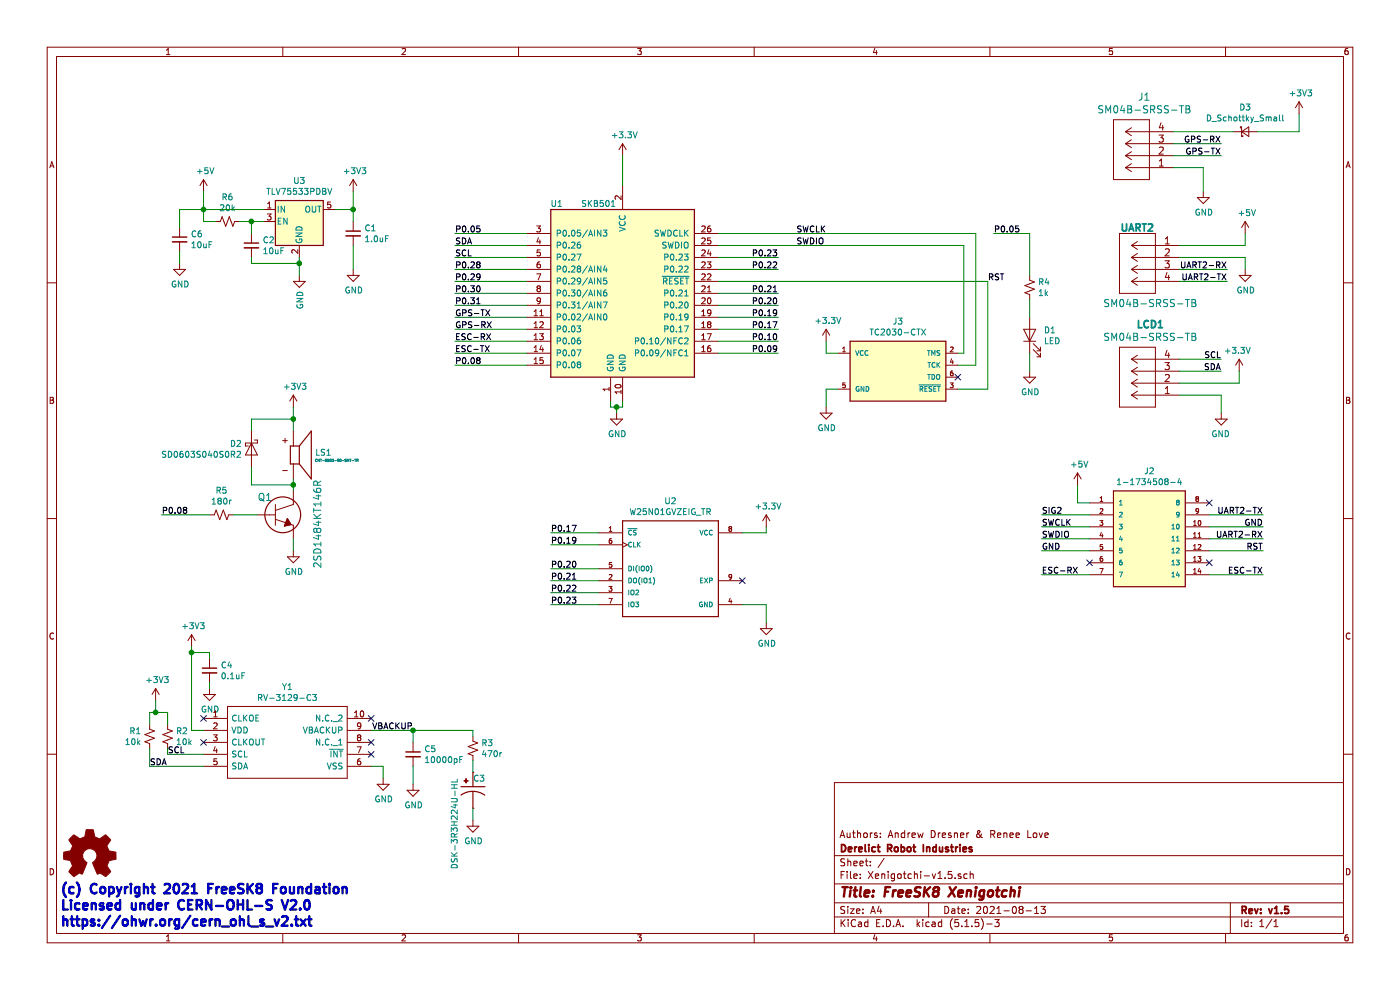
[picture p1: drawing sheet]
EESchema Schematic File Version 4
EELAYER 30 0
EELAYER END
$Descr A4 11693 8268
encoding utf-8
Sheet 1 1
Title "FreeSK8 Xenigotchi"
Date "2021-08-13"
Rev "v1.5"
Comp "Derelict Robot Industries"
Comment1 "Authors: Andrew Dresner & Renee Love"
Comment2 ""
Comment3 ""
Comment4 ""
$EndDescr
$Comp
L power:GND #PWR021
U 1 1
P 6900 3400
F 0 "#PWR021" H 6900 3150 50  0001 C CNN
F 1 "GND" H 6905 3227 50  0000 C CNN
F 2 "" H 6900 3400 50  0001 C CNN
F 3 "" H 6900 3400 50  0001 C CNN
	1    6900 3400
	1    0    0    -1  
$EndComp
Text Label 6650 2050 0    50   ~ 0
SWDIO
Text Label 6650 1950 0    50   ~ 0
SWCLK
$Comp
L power:+3.3V #PWR020
U 1 1
P 6900 2850
F 0 "#PWR020" H 6900 2700 50  0001 C CNN
F 1 "+3.3V" H 6915 3023 50  0000 C CNN
F 2 "" H 6900 2850 50  0001 C CNN
F 3 "" H 6900 2850 50  0001 C CNN
	1    6900 2850
	1    0    0    -1  
$EndComp
Wire Wire Line
	8050 2950 8000 2950
Wire Wire Line
	8150 3050 8000 3050
$Comp
L Xenigotchi-v1.3-rescue:CMT-8503-90-SMT-TR-CMT-8503-90-SMT-TR LS1
U 1 1
P 2450 3800
F 0 "LS1" H 2630 3822 50  0000 L CNN
F 1 "CMT-8503-90-SMT-TR" H 2630 3755 20  0000 L CNN
F 2 "CMT-8503-90-SMT-TR:XDCR_CMT-8503-90-SMT-TR" H 2450 3800 50  0001 L BNN
F 3 "https://www.digikey.com/product-detail/en/cui-devices/CMT-8503-90-SMT-TR/102-CMT-8503-90-SMT-CT-ND/10326248" H 2450 3800 50  0001 L BNN
F 4 "1.0" H 2450 3800 50  0001 L BNN "Field4"
F 5 "Manufacturer Recommendations" H 2450 3800 50  0001 L BNN "Field5"
F 6 "3.00mm" H 2450 3800 50  0001 L BNN "Field6"
	1    2450 3800
	1    0    0    -1  
$EndComp
$Comp
L power:GND #PWR026
U 1 1
P 2450 4600
F 0 "#PWR026" H 2450 4350 50  0001 C CNN
F 1 "GND" H 2455 4427 50  0000 C CNN
F 2 "" H 2450 4600 50  0001 C CNN
F 3 "" H 2450 4600 50  0001 C CNN
	1    2450 4600
	1    0    0    -1  
$EndComp
$Comp
L power:+5V #PWR019
U 1 1
P 9000 4050
F 0 "#PWR019" H 9000 3900 50  0001 C CNN
F 1 "+5V" H 9015 4223 50  0000 C CNN
F 2 "" H 9000 4050 50  0001 C CNN
F 3 "" H 9000 4050 50  0001 C CNN
	1    9000 4050
	1    0    0    -1  
$EndComp
$Comp
L power:+3V3 #PWR06
U 1 1
P 1600 5400
F 0 "#PWR06" H 1600 5250 50  0001 C CNN
F 1 "+3V3" H 1615 5573 50  0000 C CNN
F 2 "" H 1600 5400 50  0001 C CNN
F 3 "" H 1600 5400 50  0001 C CNN
	1    1600 5400
	1    0    0    -1  
$EndComp
$Comp
L power:GND #PWR011
U 1 1
P 3200 6500
F 0 "#PWR011" H 3200 6250 50  0001 C CNN
F 1 "GND" H 3205 6327 50  0000 C CNN
F 2 "" H 3200 6500 50  0001 C CNN
F 3 "" H 3200 6500 50  0001 C CNN
	1    3200 6500
	1    0    0    -1  
$EndComp
$Comp
L Xenigotchi-v1.3-rescue:AB-RTCMC-32.768kHz-EOZ9-S3-DBT-SamacSys_Parts Y1
U 1 1
P 1700 6000
F 0 "Y1" H 2400 6265 50  0000 C CNN
F 1 "RV-3129-C3" H 2400 6174 50  0000 C CNN
F 2 "SamacSys_Parts:ABRTCMC32768kHzEOZ9S3DBT" H 2950 6100 50  0001 L CNN
F 3 "https://componentsearchengine.com/Datasheets/1/AB-RTCMC-32.768kHz-EOZ9-S3-DBT.pdf" H 2950 6000 50  0001 L CNN
F 4 "Real Time Clock HH:MM:SS 12/24 hour Wk DD Alarm/Tmr I2C" H 2950 5900 50  0001 L CNN "Description"
F 5 "0.9" H 2950 5800 50  0001 L CNN "Height"
F 6 "815-ABMC-327EOZ9S3DB" H 2950 5700 50  0001 L CNN "Mouser Part Number"
F 7 "https://www.mouser.com/Search/Refine.aspx?Keyword=815-ABMC-327EOZ9S3DB" H 2950 5600 50  0001 L CNN "Mouser Price/Stock"
F 8 "ABRACON" H 2950 5500 50  0001 L CNN "Manufacturer_Name"
F 9 "AB-RTCMC-32.768kHz-EOZ9-S3-DBT" H 2950 5400 50  0001 L CNN "Manufacturer_Part_Number"
	1    1700 6000
	1    0    0    -1  
$EndComp
Wire Wire Line
	3100 6400 3200 6400
Wire Wire Line
	3200 6400 3200 6500
NoConn ~ 3100 6200
NoConn ~ 3100 6000
Wire Wire Line
	1700 6300 1400 6300
Wire Wire Line
	1700 6100 1600 6100
Wire Wire Line
	1600 6100 1600 5450
NoConn ~ 1700 6000
NoConn ~ 1700 6200
NoConn ~ 3100 6300
Text Label 1400 6300 0    50   ~ 0
SCL
Wire Wire Line
	3100 6100 3450 6100
Text Label 3450 6100 2    50   ~ 0
VBACKUP
$Comp
L Xenigotchi-v1.3-rescue:DSK-3R3H224U-HL-DSK-3R3H224U-HL C3
U 1 1
P 3950 6650
F 0 "C3" V 3800 6650 50  0000 L CNN
F 1 "DSK-3R3H224U-HL" H 3800 6500 50  0000 L CNN
F 2 "DSK-3R3H224U-HL:CAP_DSK-3R3H224U-HL" H 3950 6650 50  0001 L BNN
F 3 "Unavailable" H 3950 6650 50  0001 L BNN
F 4 "DSK-3R3H224U-HL" H 3950 6650 50  0001 L BNN "Field4"
F 5 "None" H 3950 6650 50  0001 L BNN "Field5"
F 6 "Elna America" H 3950 6650 50  0001 L BNN "Field6"
F 7 "DSK Series 0.22 F 3.3 V ±30 % Coin Cell Aluminum Electrolytic Dynacap Capacitor" H 3950 6650 50  0001 L BNN "Field7"
F 8 "Coin Wide Terminals - Opposite Sides  Elna" H 3950 6650 50  0001 L BNN "Field8"
	1    3950 6650
	0    1    1    0   
$EndComp
Wire Wire Line
	3950 6750 3950 6850
$Comp
L power:GND #PWR07
U 1 1
P 3950 6850
F 0 "#PWR07" H 3950 6600 50  0001 C CNN
F 1 "GND" H 3955 6677 50  0000 C CNN
F 2 "" H 3950 6850 50  0001 C CNN
F 3 "" H 3950 6850 50  0001 C CNN
	1    3950 6850
	1    0    0    -1  
$EndComp
Wire Wire Line
	3950 6450 3950 6350
$Comp
L Device:R_Small_US R3
U 1 1
P 3950 6250
F 0 "R3" H 4018 6296 50  0000 L CNN
F 1 "470r" H 4018 6205 50  0000 L CNN
F 2 "Resistor_SMD:R_0603_1608Metric" H 3950 6250 50  0001 C CNN
F 3 "~" H 3950 6250 50  0001 C CNN
	1    3950 6250
	1    0    0    -1  
$EndComp
Wire Wire Line
	3450 6100 3450 6200
$Comp
L Device:C_Small C5
U 1 1
P 3450 6300
F 0 "C5" H 3542 6346 50  0000 L CNN
F 1 "10000pF" H 3542 6255 50  0000 L CNN
F 2 "Capacitor_SMD:C_0603_1608Metric" H 3450 6300 50  0001 C CNN
F 3 "~" H 3450 6300 50  0001 C CNN
	1    3450 6300
	1    0    0    -1  
$EndComp
Wire Wire Line
	3450 6400 3450 6550
$Comp
L power:GND #PWR09
U 1 1
P 3450 6550
F 0 "#PWR09" H 3450 6300 50  0001 C CNN
F 1 "GND" H 3455 6377 50  0000 C CNN
F 2 "" H 3450 6550 50  0001 C CNN
F 3 "" H 3450 6550 50  0001 C CNN
	1    3450 6550
	1    0    0    -1  
$EndComp
Wire Wire Line
	1700 6400 1250 6400
Text Label 1250 6400 0    50   ~ 0
SDA
$Comp
L power:+3V3 #PWR02
U 1 1
P 1300 5850
F 0 "#PWR02" H 1300 5700 50  0001 C CNN
F 1 "+3V3" H 1315 6023 50  0000 C CNN
F 2 "" H 1300 5850 50  0001 C CNN
F 3 "" H 1300 5850 50  0001 C CNN
	1    1300 5850
	1    0    0    -1  
$EndComp
$Comp
L Device:R_Small_US R1
U 1 1
P 1250 6150
F 0 "R1" H 1182 6196 50  0000 R CNN
F 1 "10k" H 1182 6105 50  0000 R CNN
F 2 "Resistor_SMD:R_0603_1608Metric" H 1250 6150 50  0001 C CNN
F 3 "~" H 1250 6150 50  0001 C CNN
	1    1250 6150
	1    0    0    -1  
$EndComp
$Comp
L Device:R_Small_US R2
U 1 1
P 1400 6150
F 0 "R2" H 1468 6196 50  0000 L CNN
F 1 "10k" H 1468 6105 50  0000 L CNN
F 2 "Resistor_SMD:R_0603_1608Metric" H 1400 6150 50  0001 C CNN
F 3 "~" H 1400 6150 50  0001 C CNN
	1    1400 6150
	1    0    0    -1  
$EndComp
Wire Wire Line
	1250 6400 1250 6250
Wire Wire Line
	1400 6300 1400 6250
Wire Wire Line
	1250 6050 1250 5950
Wire Wire Line
	1250 5950 1300 5950
Wire Wire Line
	1400 5950 1400 6050
Wire Wire Line
	1300 5850 1300 5950
Connection ~ 1300 5950
Wire Wire Line
	1300 5950 1400 5950
Wire Wire Line
	10850 1100 10850 950 
Wire Wire Line
	9800 1400 10050 1400
Wire Wire Line
	10050 1400 10050 1600
$Comp
L power:GND #PWR030
U 1 1
P 10050 1600
F 0 "#PWR030" H 10050 1350 50  0001 C CNN
F 1 "GND" H 10055 1427 50  0000 C CNN
F 2 "" H 10050 1600 50  0001 C CNN
F 3 "" H 10050 1600 50  0001 C CNN
	1    10050 1600
	1    0    0    -1  
$EndComp
$Comp
L power:+3V3 #PWR029
U 1 1
P 10850 950
F 0 "#PWR029" H 10850 800 50  0001 C CNN
F 1 "+3V3" H 10865 1123 50  0000 C CNN
F 2 "" H 10850 950 50  0001 C CNN
F 3 "" H 10850 950 50  0001 C CNN
	1    10850 950 
	1    0    0    -1  
$EndComp
Wire Wire Line
	9800 1200 10200 1200
Wire Wire Line
	9800 1300 10200 1300
Text Label 10200 1300 2    50   ~ 0
GPS-TX
Text Label 10200 1200 2    50   ~ 0
GPS-RX
$Comp
L power:GND #PWR010
U 1 1
P 2500 2300
F 0 "#PWR010" H 2500 2050 50  0001 C CNN
F 1 "GND" V 2505 2172 50  0000 R CNN
F 2 "" H 2500 2300 50  0001 C CNN
F 3 "" H 2500 2300 50  0001 C CNN
	1    2500 2300
	1    0    0    -1  
$EndComp
$Comp
L power:GND #PWR013
U 1 1
P 1500 2200
F 0 "#PWR013" H 1500 1950 50  0001 C CNN
F 1 "GND" H 1505 2027 50  0000 C CNN
F 2 "" H 1500 2200 50  0001 C CNN
F 3 "" H 1500 2200 50  0001 C CNN
	1    1500 2200
	1    0    0    -1  
$EndComp
$Comp
L power:GND #PWR03
U 1 1
P 2950 2250
F 0 "#PWR03" H 2950 2000 50  0001 C CNN
F 1 "GND" H 2955 2077 50  0000 C CNN
F 2 "" H 2950 2250 50  0001 C CNN
F 3 "" H 2950 2250 50  0001 C CNN
	1    2950 2250
	1    0    0    -1  
$EndComp
Wire Wire Line
	1500 1750 1500 1900
Wire Wire Line
	1700 1750 1700 1600
$Comp
L Device:C_Small C2
U 1 1
P 2100 2050
F 0 "C2" H 2192 2096 50  0000 L CNN
F 1 "10uF" H 2192 2005 50  0000 L CNN
F 2 "Capacitor_SMD:C_0805_2012Metric" H 2100 2050 50  0001 C CNN
F 3 "~" H 2100 2050 50  0001 C CNN
	1    2100 2050
	1    0    0    -1  
$EndComp
$Comp
L Device:C_Small C1
U 1 1
P 2950 1950
F 0 "C1" H 3042 1996 50  0000 L CNN
F 1 "1.0uF" H 3042 1905 50  0000 L CNN
F 2 "Capacitor_SMD:C_0603_1608Metric" H 2950 1950 50  0001 C CNN
F 3 "~" H 2950 1950 50  0001 C CNN
	1    2950 1950
	1    0    0    -1  
$EndComp
$Comp
L Device:C_Small C6
U 1 1
P 1500 2000
F 0 "C6" H 1592 2046 50  0000 L CNN
F 1 "10uF" H 1592 1955 50  0000 L CNN
F 2 "Capacitor_SMD:C_0805_2012Metric" H 1500 2000 50  0001 C CNN
F 3 "~" H 1500 2000 50  0001 C CNN
	1    1500 2000
	1    0    0    -1  
$EndComp
$Comp
L power:+3V3 #PWR01
U 1 1
P 2950 1600
F 0 "#PWR01" H 2950 1450 50  0001 C CNN
F 1 "+3V3" H 2965 1773 50  0000 C CNN
F 2 "" H 2950 1600 50  0001 C CNN
F 3 "" H 2950 1600 50  0001 C CNN
	1    2950 1600
	1    0    0    -1  
$EndComp
$Comp
L power:+5V #PWR014
U 1 1
P 1700 1600
F 0 "#PWR014" H 1700 1450 50  0001 C CNN
F 1 "+5V" H 1715 1773 50  0000 C CNN
F 2 "" H 1700 1600 50  0001 C CNN
F 3 "" H 1700 1600 50  0001 C CNN
	1    1700 1600
	1    0    0    -1  
$EndComp
$Comp
L Xenigotchi-v1.3-rescue:W25N01GVZEIG_TR-W25N01GVZEIG_TR U2
U 1 1
P 5600 4750
F 0 "U2" H 5600 5317 50  0000 C CNN
F 1 "W25N01GVZEIG_TR" H 5600 5226 50  0000 C CNN
F 2 "W25N01GVZEIG_TR:SON127P800X600X80-9N" H 5600 4750 50  0001 L BNN
F 3 "http://www.winbond.com/resource-files/w25n01gv%20revl%20050918%20unsecured.pdf" H 5600 4750 50  0001 L BNN
	1    5600 4750
	1    0    0    -1  
$EndComp
Wire Wire Line
	6200 4450 6400 4450
Wire Wire Line
	6400 4450 6400 4400
Wire Wire Line
	6200 5050 6400 5050
Wire Wire Line
	6400 5050 6400 5200
NoConn ~ 6200 4850
$Comp
L power:+3.3V #PWR017
U 1 1
P 6400 4400
F 0 "#PWR017" H 6400 4250 50  0001 C CNN
F 1 "+3.3V" H 6415 4573 50  0000 C CNN
F 2 "" H 6400 4400 50  0001 C CNN
F 3 "" H 6400 4400 50  0001 C CNN
	1    6400 4400
	1    0    0    -1  
$EndComp
$Comp
L power:GND #PWR018
U 1 1
P 6400 5200
F 0 "#PWR018" H 6400 4950 50  0001 C CNN
F 1 "GND" H 6405 5027 50  0000 C CNN
F 2 "" H 6400 5200 50  0001 C CNN
F 3 "" H 6400 5200 50  0001 C CNN
	1    6400 5200
	1    0    0    -1  
$EndComp
Wire Wire Line
	5000 4450 4600 4450
Wire Wire Line
	5000 4550 4600 4550
Wire Wire Line
	5000 4750 4600 4750
Wire Wire Line
	5000 4850 4600 4850
Wire Wire Line
	5000 4950 4600 4950
Wire Wire Line
	5000 5050 4600 5050
Text Label 4600 4450 0    50   ~ 0
P0.17
Text Label 4600 4550 0    50   ~ 0
P0.19
Text Label 4600 4750 0    50   ~ 0
P0.20
Text Label 4600 4850 0    50   ~ 0
P0.21
Text Label 4600 4950 0    50   ~ 0
P0.22
Text Label 4600 5050 0    50   ~ 0
P0.23
Wire Wire Line
	2500 2150 2500 2200
$Comp
L Device:LED D1
U 1 1
P 8600 2800
F 0 "D1" V 8639 2683 50  0000 R CNN
F 1 "LED" V 8548 2683 50  0000 R CNN
F 2 "LED_SMD:LED_0603_1608Metric" H 8600 2800 50  0001 C CNN
F 3 "~" H 8600 2800 50  0001 C CNN
	1    8600 2800
	0    -1   -1   0   
$EndComp
$Comp
L power:GND #PWR024
U 1 1
P 8600 3100
F 0 "#PWR024" H 8600 2850 50  0001 C CNN
F 1 "GND" H 8605 2927 50  0000 C CNN
F 2 "" H 8600 3100 50  0001 C CNN
F 3 "" H 8600 3100 50  0001 C CNN
	1    8600 3100
	1    0    0    -1  
$EndComp
Wire Wire Line
	8600 2950 8600 3100
$Comp
L Device:R_Small_US R4
U 1 1
P 8600 2400
F 0 "R4" H 8668 2446 50  0000 L CNN
F 1 "1k" H 8668 2355 50  0000 L CNN
F 2 "Resistor_SMD:R_0603_1608Metric" H 8600 2400 50  0001 C CNN
F 3 "~" H 8600 2400 50  0001 C CNN
	1    8600 2400
	1    0    0    -1  
$EndComp
Wire Wire Line
	8600 2500 8600 2650
$Comp
L power:GND #PWR015
U 1 1
P 5150 3450
F 0 "#PWR015" H 5150 3200 50  0001 C CNN
F 1 "GND" H 5155 3277 50  0000 C CNN
F 2 "" H 5150 3450 50  0001 C CNN
F 3 "" H 5150 3450 50  0001 C CNN
	1    5150 3450
	1    0    0    -1  
$EndComp
$Comp
L power:+3.3V #PWR016
U 1 1
P 5200 1300
F 0 "#PWR016" H 5200 1150 50  0001 C CNN
F 1 "+3.3V" H 5215 1473 50  0000 C CNN
F 2 "" H 5200 1300 50  0001 C CNN
F 3 "" H 5200 1300 50  0001 C CNN
	1    5200 1300
	1    0    0    -1  
$EndComp
Wire Wire Line
	5100 3350 5100 3400
Wire Wire Line
	5100 3400 5150 3400
Wire Wire Line
	5150 3400 5150 3450
Wire Wire Line
	5200 3350 5200 3400
Wire Wire Line
	5200 3400 5150 3400
Connection ~ 5150 3400
Wire Wire Line
	6000 2150 6500 2150
Text Label 6500 2150 2    50   ~ 0
P0.23
Wire Wire Line
	6000 2250 6500 2250
Text Label 6500 2250 2    50   ~ 0
P0.22
Wire Wire Line
	6000 2450 6500 2450
Text Label 6500 2450 2    50   ~ 0
P0.21
Wire Wire Line
	6000 2550 6500 2550
Text Label 6500 2550 2    50   ~ 0
P0.20
Wire Wire Line
	6000 2650 6500 2650
Text Label 6500 2650 2    50   ~ 0
P0.19
Wire Wire Line
	6000 2750 6500 2750
Text Label 6500 2750 2    50   ~ 0
P0.17
Wire Wire Line
	6000 2850 6500 2850
Wire Wire Line
	6000 2950 6500 2950
Text Label 6500 2850 2    50   ~ 0
P0.10
Text Label 6500 2950 2    50   ~ 0
P0.09
Wire Wire Line
	4400 1950 3800 1950
Wire Wire Line
	4400 2050 3800 2050
Wire Wire Line
	4400 2150 3800 2150
Wire Wire Line
	4400 2250 3800 2250
Wire Wire Line
	4400 2350 3800 2350
Wire Wire Line
	4400 2450 3800 2450
Wire Wire Line
	4400 2550 3800 2550
Wire Wire Line
	4400 3050 3800 3050
Text Label 3800 1950 0    50   ~ 0
P0.05
Text Label 3800 2050 0    50   ~ 0
SDA
Text Label 3800 2150 0    50   ~ 0
SCL
Text Label 3800 2250 0    50   ~ 0
P0.28
Text Label 3800 2350 0    50   ~ 0
P0.29
Text Label 3800 2450 0    50   ~ 0
P0.30
Text Label 3800 2550 0    50   ~ 0
P0.31
Text Label 3800 3050 0    50   ~ 0
P0.08
Wire Wire Line
	4400 2650 3800 2650
Text Label 3800 2650 0    50   ~ 0
GPS-TX
Text Label 3800 2750 0    50   ~ 0
GPS-RX
Wire Wire Line
	4400 2750 3800 2750
Wire Wire Line
	4400 2850 3800 2850
Wire Wire Line
	4400 2950 3800 2950
Text Label 3800 2950 0    50   ~ 0
ESC-TX
Text Label 3800 2850 0    50   ~ 0
ESC-RX
$Comp
L Xenigotchi-v1.3-rescue:2SD1484KT146R-2SD1484KT146R Q1
U 1 1
P 2150 4300
F 0 "Q1" H 2150 4450 60  0000 L CNN
F 1 "2SD1484KT146R" V 2650 3850 60  0000 L CNN
F 2 "digikey-footprints:SOT-23-3" H 2550 4040 60  0001 C CNN
F 3 "https://d1d2qsbl8m0m72.cloudfront.net/en/products/databook/datasheet/discrete/transistor/bipolar/2sd1484k-e.pdf" H 2542 4194 60  0001 L CNN
	1    2150 4300
	1    0    0    -1  
$EndComp
$Comp
L Device:R_Small_US R5
U 1 1
P 1850 4300
F 0 "R5" V 1645 4300 50  0000 C CNN
F 1 "180r" V 1736 4300 50  0000 C CNN
F 2 "Resistor_SMD:R_0603_1608Metric" H 1850 4300 50  0001 C CNN
F 3 "~" H 1850 4300 50  0001 C CNN
	1    1850 4300
	0    1    1    0   
$EndComp
Wire Wire Line
	2150 4300 1950 4300
Wire Wire Line
	2450 4000 2450 4050
Wire Wire Line
	2450 3600 2450 3500
Wire Wire Line
	2450 4500 2450 4600
Wire Wire Line
	2450 4050 2100 4050
Wire Wire Line
	2100 4050 2100 3900
Connection ~ 2450 4050
Wire Wire Line
	2450 4050 2450 4100
$Comp
L power:+3V3 #PWR025
U 1 1
P 2450 3400
F 0 "#PWR025" H 2450 3250 50  0001 C CNN
F 1 "+3V3" H 2465 3573 50  0000 C CNN
F 2 "" H 2450 3400 50  0001 C CNN
F 3 "" H 2450 3400 50  0001 C CNN
	1    2450 3400
	1    0    0    -1  
$EndComp
Wire Wire Line
	2450 3500 2100 3500
Wire Wire Line
	2100 3500 2100 3600
Connection ~ 2450 3500
Wire Wire Line
	2450 3500 2450 3400
$Comp
L Device:D_Schottky D2
U 1 1
P 2100 3750
F 0 "D2" V 2054 3672 50  0000 R CNN
F 1 "SD0603S040S0R2" V 2145 3672 50  0000 R CNN
F 2 "Diode_SMD:D_0603_1608Metric" H 2100 3750 50  0001 C CNN
F 3 "~" H 2100 3750 50  0001 C CNN
	1    2100 3750
	0    1    1    0   
$EndComp
Wire Wire Line
	8600 2300 8600 1950
Wire Wire Line
	8600 1950 8300 1950
Text Label 8300 1950 0    50   ~ 0
P0.05
Wire Wire Line
	1750 4300 1350 4300
Text Label 1350 4300 0    50   ~ 0
P0.08
$Comp
L Device:C_Small C4
U 1 1
P 1750 5600
F 0 "C4" H 1842 5646 50  0000 L CNN
F 1 "0.1uF" H 1842 5555 50  0000 L CNN
F 2 "Capacitor_SMD:C_0603_1608Metric" H 1750 5600 50  0001 C CNN
F 3 "~" H 1750 5600 50  0001 C CNN
	1    1750 5600
	1    0    0    -1  
$EndComp
$Comp
L power:GND #PWR08
U 1 1
P 1750 5750
F 0 "#PWR08" H 1750 5500 50  0001 C CNN
F 1 "GND" H 1755 5577 50  0000 C CNN
F 2 "" H 1750 5750 50  0001 C CNN
F 3 "" H 1750 5750 50  0001 C CNN
	1    1750 5750
	1    0    0    -1  
$EndComp
Wire Wire Line
	1750 5700 1750 5750
Wire Wire Line
	1750 5500 1750 5450
Wire Wire Line
	1750 5450 1600 5450
Wire Wire Line
	1600 5450 1600 5400
Wire Wire Line
	9800 1100 10300 1100
Wire Wire Line
	10500 1100 10850 1100
Text Label 10200 3000 2    50   ~ 0
SCL
Text Label 10200 3100 2    50   ~ 0
SDA
$Comp
L power:GND #PWR05
U 1 1
P 10200 3450
F 0 "#PWR05" H 10200 3200 50  0001 C CNN
F 1 "GND" H 10205 3277 50  0000 C CNN
F 2 "" H 10200 3450 50  0001 C CNN
F 3 "" H 10200 3450 50  0001 C CNN
	1    10200 3450
	-1   0    0    -1  
$EndComp
$Comp
L power:+3.3V #PWR04
U 1 1
P 10350 3100
F 0 "#PWR04" H 10350 2950 50  0001 C CNN
F 1 "+3.3V" H 10365 3273 50  0000 C CNN
F 2 "" H 10350 3100 50  0001 C CNN
F 3 "" H 10350 3100 50  0001 C CNN
	1    10350 3100
	-1   0    0    -1  
$EndComp
Wire Wire Line
	10350 3200 10350 3100
Wire Wire Line
	10200 3300 10200 3450
Wire Wire Line
	10350 3200 9850 3200
Wire Wire Line
	9850 3300 10200 3300
Wire Wire Line
	9850 3000 10200 3000
Wire Wire Line
	9850 3100 10200 3100
$Comp
L Xenigotchi-v1.3-rescue:TC2030-CTX-TC2030-CTX J3
U 1 1
P 7500 3050
F 0 "J3" H 7500 3417 50  0000 C CNN
F 1 "TC2030-CTX" H 7500 3326 50  0000 C CNN
F 2 "TC2030-CTX:TAG_TC2030-IDC-NL" H 7500 3050 50  0001 C CNN
F 3 "" H 7500 3050 50  0001 L BNN
	1    7500 3050
	1    0    0    -1  
$EndComp
Wire Wire Line
	7000 3250 6900 3250
Wire Wire Line
	6900 3250 6900 3400
Wire Wire Line
	8150 1950 8150 3050
Wire Wire Line
	6000 1950 8150 1950
Wire Wire Line
	8050 2050 8050 2950
Wire Wire Line
	6000 2050 8050 2050
Wire Wire Line
	7000 2950 6900 2950
Wire Wire Line
	6900 2950 6900 2850
NoConn ~ 8000 3150
$Comp
L Xenigotchi-v1.3-rescue:SKB501-SKB501_RF_Module U1
U 1 1
P 5200 2450
F 0 "U1" H 4650 3200 50  0000 C CNN
F 1 "SKB501" H 5000 3200 50  0000 C CNN
F 2 "skb501:SKB501_RF_Module" H 5700 1750 50  0001 C CNN
F 3 "http://tzzysn.com/uploadfile/Download/Skylab_SKB501_V1.05_datasheet.pdf" H 6700 3650 50  0001 C CNN
	1    5200 2450
	1    0    0    -1  
$EndComp
Wire Wire Line
	5200 1300 5200 1550
$Comp
L Xenigotchi-v1.3-rescue:SM04B-SRSS-TB-SM04B-SRSS-TB LCD1
U 1 1
P 9850 3300
F 0 "LCD1" H 10092 2713 60  0000 C CNB
F 1 "SM04B-SRSS-TB" H 10092 2819 60  0000 C CNN
F 2 "sm04-srss-tb:SM04B-SRSS-TB" H 10250 3040 60  0001 C CNN
F 3 "" H 9850 3300 60  0000 C CNN
	1    9850 3300
	-1   0    0    1   
$EndComp
Wire Wire Line
	9000 4050 9000 4200
Wire Wire Line
	9000 4200 9100 4200
Wire Wire Line
	9100 4300 8700 4300
Wire Wire Line
	9100 4400 8700 4400
Wire Wire Line
	9100 4500 8700 4500
Wire Wire Line
	9100 4800 8700 4800
Wire Wire Line
	10100 4300 10550 4300
Wire Wire Line
	10100 4400 10550 4400
Wire Wire Line
	10100 4500 10550 4500
Wire Wire Line
	10100 4800 10550 4800
Text Label 8700 4300 0    50   ~ 0
SIG2
Wire Wire Line
	8700 4600 9100 4600
Text Label 8700 4800 0    50   ~ 0
ESC-RX
Text Label 10550 4400 2    50   ~ 0
GND
Text Label 8700 4600 0    50   ~ 0
GND
NoConn ~ 10100 4700
Text Label 10550 4800 2    50   ~ 0
ESC-TX
Text Label 8700 4500 0    50   ~ 0
SWDIO
Text Label 8700 4400 0    50   ~ 0
SWCLK
Text Label 10550 4300 2    50   ~ 0
UART2-TX
Text Label 10550 4500 2    50   ~ 0
UART2-RX
$Comp
L Xenigotchi-v1.3-rescue:1-1734508-4-1-1734508-4 J2
U 1 1
P 9600 4500
F 0 "J2" H 9600 5067 50  0000 C CNN
F 1 "1-1734508-4" H 9600 4976 50  0000 C CNN
F 2 "1-1734508-4:TE_1-1734508-4" H 9600 4500 50  0001 L BNN
F 3 "" H 9600 4500 50  0001 L BNN
F 4 "1-1734508-4" H 9600 4500 50  0001 L BNN "Comment"
F 5 "Connector" H 9600 4500 50  0001 L BNN "Product_Type"
F 6 "14" H 9600 4500 50  0001 L BNN "Number_of_Positions"
F 7 "Compliant" H 9600 4500 50  0001 L BNN "EU_RoHS_Compliance"
F 8 "2 mm[.079 in]" H 9600 4500 50  0001 L BNN "Centerline_Pitch"
	1    9600 4500
	1    0    0    -1  
$EndComp
Wire Wire Line
	9850 2050 10400 2050
Wire Wire Line
	9850 2150 10400 2150
Wire Wire Line
	10400 2150 10400 2250
Wire Wire Line
	9850 2250 10250 2250
Wire Wire Line
	9850 2350 10250 2350
Wire Wire Line
	10400 2050 10400 1950
$Comp
L power:+5V #PWR0101
U 1 1
P 10400 1950
F 0 "#PWR0101" H 10400 1800 50  0001 C CNN
F 1 "+5V" H 10415 2123 50  0000 C CNN
F 2 "" H 10400 1950 50  0001 C CNN
F 3 "" H 10400 1950 50  0001 C CNN
	1    10400 1950
	1    0    0    -1  
$EndComp
$Comp
L power:GND #PWR0102
U 1 1
P 10400 2250
F 0 "#PWR0102" H 10400 2000 50  0001 C CNN
F 1 "GND" H 10405 2077 50  0000 C CNN
F 2 "" H 10400 2250 50  0001 C CNN
F 3 "" H 10400 2250 50  0001 C CNN
	1    10400 2250
	1    0    0    -1  
$EndComp
Text Label 10250 2250 2    50   ~ 0
UART2-RX
Text Label 10250 2350 2    50   ~ 0
UART2-TX
$Comp
L Xenigotchi-v1.3-rescue:SM04B-SRSS-TB-SM04B-SRSS-TB UART2
U 1 1
P 9850 2050
F 0 "UART2" H 10200 2200 60  0000 C CNB
F 1 "SM04B-SRSS-TB" H 10092 1569 60  0000 C CNN
F 2 "sm04-srss-tb:SM04B-SRSS-TB" H 10250 1790 60  0001 C CNN
F 3 "" H 9850 2050 60  0000 C CNN
	1    9850 2050
	-1   0    0    -1  
$EndComp
Wire Wire Line
	10100 4600 10550 4600
Text Label 10550 4600 2    50   ~ 0
RST
Wire Wire Line
	6000 2350 8250 2350
Wire Wire Line
	8250 2350 8250 3250
Wire Wire Line
	8250 3250 8000 3250
Text Label 8250 2350 0    50   ~ 0
RST
NoConn ~ 10100 4200
NoConn ~ 9100 4700
Connection ~ 1600 5450
Wire Wire Line
	3450 6100 3950 6100
Wire Wire Line
	3950 6100 3950 6150
Connection ~ 3450 6100
Text Notes 500  7750 0    79   ~ 16
(c) Copyright 2021 FreeSK8 Foundation\nLicensed under CERN-OHL-S V2.0\nhttps://ohwr.org/cern_ohl_s_v2.txt
$Comp
L Graphic:Logo_Open_Hardware_Small #LOGO1
U 1 1
P 750 7150
F 0 "#LOGO1" H 750 7425 50  0001 C CNN
F 1 "Logo_Open_Hardware_Small" H 750 6925 50  0001 C CNN
F 2 "" H 750 7150 50  0001 C CNN
F 3 "~" H 750 7150 50  0001 C CNN
	1    750  7150
	1    0    0    -1  
$EndComp
$Comp
L SM04B-SRSS-TB:SM04B-SRSS-TB J1
U 1 1
P 9800 1400
F 0 "J1" H 10042 813 60  0000 C CNN
F 1 "SM04B-SRSS-TB" H 10042 919 60  0000 C CNN
F 2 "sm04-srss-tb:SM04B-SRSS-TB" H 10200 1140 60  0001 C CNN
F 3 "" H 9800 1400 60  0000 C CNN
	1    9800 1400
	-1   0    0    1   
$EndComp
$Comp
L Regulator_Linear:TLV75533PDBV U3
U 1 1
P 2500 1850
F 0 "U3" H 2500 2192 50  0000 C CNN
F 1 "TLV75533PDBV" H 2500 2101 50  0000 C CNN
F 2 "Package_TO_SOT_SMD:SOT-23-5" H 2500 2175 50  0001 C CIN
F 3 "http://www.ti.com/lit/ds/symlink/tlv755p.pdf" H 2500 1900 50  0001 C CNN
	1    2500 1850
	1    0    0    -1  
$EndComp
$Comp
L Device:R_Small_US R6
U 1 1
P 1900 1850
F 0 "R6" V 1695 1850 50  0000 C CNN
F 1 "20k" V 1786 1850 50  0000 C CNN
F 2 "Resistor_SMD:R_0603_1608Metric" H 1900 1850 50  0001 C CNN
F 3 "~" H 1900 1850 50  0001 C CNN
	1    1900 1850
	0    1    1    0   
$EndComp
Wire Wire Line
	2950 1600 2950 1750
Wire Wire Line
	2950 2050 2950 2250
Wire Wire Line
	2950 1750 2800 1750
Connection ~ 2950 1750
Wire Wire Line
	2950 1750 2950 1850
Wire Wire Line
	2200 1850 2100 1850
Wire Wire Line
	2100 1850 2100 1950
Wire Wire Line
	2000 1850 2100 1850
Connection ~ 2100 1850
Wire Wire Line
	1700 1750 2200 1750
Connection ~ 1700 1750
Wire Wire Line
	1800 1850 1700 1850
Wire Wire Line
	1700 1850 1700 1750
Wire Wire Line
	2100 2150 2100 2200
Wire Wire Line
	2100 2200 2500 2200
Connection ~ 2500 2200
Wire Wire Line
	2500 2200 2500 2300
Wire Wire Line
	1500 1750 1700 1750
Wire Wire Line
	1500 2100 1500 2200
$Comp
L Device:D_Schottky_Small D3
U 1 1
P 10400 1100
F 0 "D3" H 10400 1305 50  0000 C CNN
F 1 "D_Schottky_Small" H 10400 1214 50  0000 C CNN
F 2 "Diode_SMD:D_SOD-123" V 10400 1100 50  0001 C CNN
F 3 "~" V 10400 1100 50  0001 C CNN
	1    10400 1100
	1    0    0    -1  
$EndComp
$EndSCHEMATC
